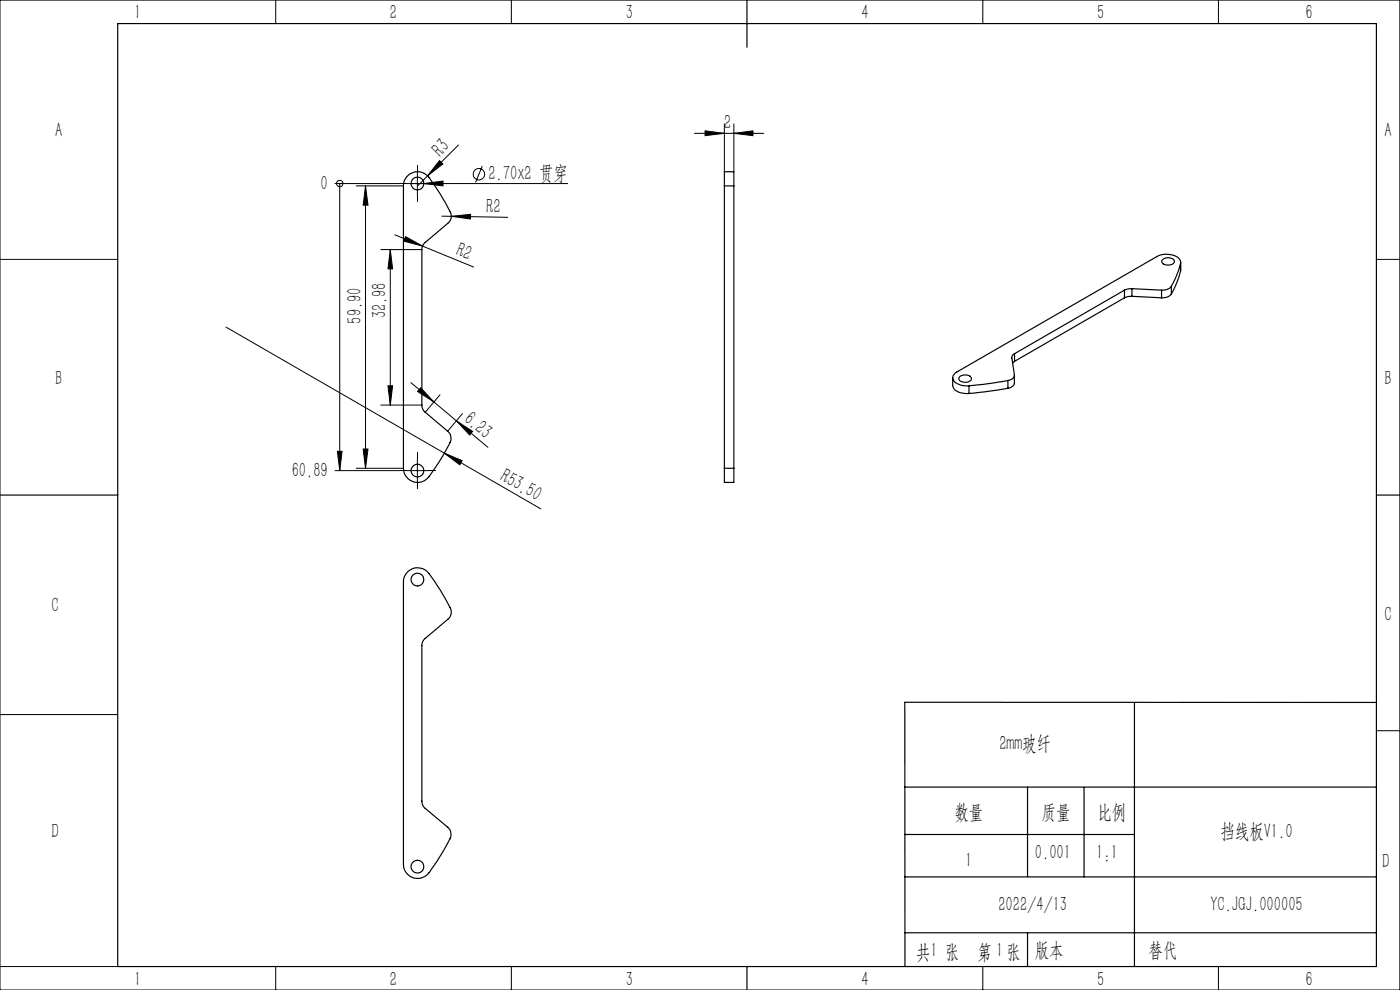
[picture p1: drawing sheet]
<svg xmlns="http://www.w3.org/2000/svg" width="297mm" height="210mm" viewBox="0 0 297 210" stroke-linecap="round" stroke-linejoin="round" font-family="sans-serif">
<g fill="none" stroke="#000" stroke-width=".21">
<path d="M0 0h297v210h-297zM58.5 0v5M108.5 0v5M208.5 0v5M258.5 0v5M71 38.9h13.7M72.1 38.9h.1M72.1 38.9v60.9M75.6 39.4h10M77.5 39.4l.6 4.1h-1.1zM77.5 39.4v59.9M86 38.9h34.4"/>
<path d="M88.5 36.4v5M89.9 38.9l4.1-.5v1zM93.2 34.1l.7 .7-3.2 2.5zM97.3 30.8l-8.7 8.6M102.3 35.2l-1.4 3.5M147.3 28.3h14.7M149.6 27.8l4.1 .5-4.1 .5zM153.7 26.3v10.1M155.7 28.3l4-.5v1zM155.7 26.3v10.1M0 55h25M80.8 52.9h8.7"/>
<path d="M82.8 52.9l.5 4.1h-1zM82.8 52.9v33M83.7 49.8l16.8 6.8M86 50.2l3.6 2-3.9-1.1zM93.7 45.9l14 .2M95.7 45.9l4.1-.4v1zM292 55h5M47.9 69.4l66.8 38.5M71 99.8h13.7M71.6 95.7h1l-.5 4.1zM75.6 99.3h10M77 95.2h1.1l-.6 4.1z"/>
<path d="M80.8 85.9h8.7M82.3 81.8h1l-.5 4.1zM86 99.8h5.1M87.2 81.2l4.8 4.1M88.5 97.3v5M89.3 82.3l2.7 3-3.4-2.3zM92 85.3l4.8 4M93.3 83.7l-3.1 3.7M94.3 96.1l3.7 1.6-.5 .9zM96.8 89.3l3.5 2.2-.7 .8zM96.8 89.3l6.7 5.6M98.1 87.7l-3.1 3.8"/>
<path d="M0 151.6h25M292 155h5M0 205h25M58.5 205v5M108.5 205v5M208.5 205v5M258.5 205v5"/>
<circle cx="72.1" cy="38.9" r=".68"/>
<circle cx="101.6" cy="36.9" r="1.2"/>
</g>
<path d="M86.1 38.9h-1.4M88.6 36.4v-1.3M91.1 38.9h1.3M88.6 41.4v1.4M86.1 99.8h-1.4M88.6 97.3v-1.3M91.1 99.8h1.3M88.6 102.3v1.4" fill="none" stroke="#000" stroke-width=".21" stroke-dasharray="30.5 1.3 1.3 1.3"/>
<g fill="none" stroke="#000" stroke-width=".25">
<path d="M25 5h267v200h-267zM158.5 0v10M86.3 37.5a3.1 3.1 0 0 1 5.3 1l.7 .9a30.9 30.9 0 0 1 3.4 6.2v.6l-.5 .9-5 4.3a1.87 1.87 0 0 0-.7 1.5v33a1.87 1.87 0 0 0 .7 1.5l4.8 4.1a2 2 0 0 1 .5 2.4 39.3 39.3 0 0 1-5.1 7.8 3 3 0 0 1-3.1 .3 3 3 0 0 1-1.7-2.7v-59.9l.1-.8zM153.7 39.4v-3h2v3M153.7 39.4h2M153.7 39.4v59.9M155.7 39.4v59.9M246.6 55.1a1.7 1.7 0 0 1 2.6 .3 1.56 1.56 0 0 1-2.7 0zM250.4 55.9a1.89 1.89 0 0 0-2-1.9 4.3 4.3 0 0 0-3 .5l-42.4 24.4a1.31 1.31 0 0 0-.9 1.4 1.31 1.31 0 0 0 1.1 1.1l1.1 .4h1.3M250.4 55.9a21 21 0 0 1-1.9 4.8M250.4 57.6a21 21 0 0 1-1.9 4.8M250.4 55.9v1.7"/>
<path d="M250.5 55.7l-.1 1.9M203.6 79.9a1.64 1.64 0 0 1 2.5 .4 1.57 1.57 0 0 1-2.7 .1zM215.2 79.6v1.7a1.37 1.37 0 0 1-1.4 1.1M215.2 75a.93 .93 0 0 0-.5 .9l.5 3.6a1.33 1.33 0 0 1-1.4 1.2M215.2 76.7l-.4 .3M215.2 75v1.7M238.5 61.6l-23.3 13.4M238.5 61.6v1.6M238.5 63.2l-23.3 13.5M240.1 61.2l-1.6 .4M240.1 62.9l-1.6 .3M240.1 61.2l6.3 .4"/>
<path d="M240.1 61.2v1.7M240.1 62.9l6.3 .3M246.4 61.6v1.6M248.5 60.7a2.46 2.46 0 0 1-2.1 .9M248.5 62.4a2.22 2.22 0 0 1-2.1 .8M248.5 60.7v1.7M153.7 99.3v3h2v-3M153.7 99.3h2M202.1 80.1v1.7a2.67 2.67 0 0 0 3 1.7h.5M205.6 81.8v1.7M213.8 80.7l-5.1 .8-3.1 .3M213.8 82.4l-8.2 1.1"/>
<path d="M213.8 80.7v1.7M0 105h25M292 105h5M86.6 121.2a3.2 3.2 0 0 1 5 1.3l.7 .9a33.7 33.7 0 0 1 3.4 6.2v.6l-.5 1-5 4.2a1.87 1.87 0 0 0-.7 1.5v33a2.01 2.01 0 0 0 .7 1.6l4.8 4a2.06 2.06 0 0 1 .5 2.4l-.5 .9a37.1 37.1 0 0 1-4.6 6.9 3 3 0 0 1-3.1 .3 3 3 0 0 1-1.7-2.7v-59.9l.2-1.2zM240.7 149v56M292 149h-100.1l.1 56M191.9 167h100.1M192 177h.1M192 177h48.7M218 167v18.9M230 167v19M192 197.9h100"/>
<path d="M192 186h100M218 197.9v7.1M158.5 205v5"/>
<circle cx="88.6" cy="38.9" r="1.36"/>
<circle cx="88.6" cy="99.8" r="1.35"/>
<circle cx="88.6" cy="122.9" r="1.35"/>
<circle cx="88.6" cy="183.8" r="1.36"/>
</g>
<g fill="#000">
<path d="M89.9 38.9l4.1-.5v1zM93.2 34.1l.7 .7-3.2 2.5zM86 50.2l3.6 2-3.9-1.1zM95.7 45.9l4.1-.4v1zM71.6 95.7h1l-.5 4.1zM94.3 96.1l3.7 1.6-.5 .9z"/>
<path d="M77.5 39.4l.6 4.1h-1.1zM77 95.2h1.1l-.6 4.1z"/>
<path d="M155.7 28.3l4-.5v1zM149.6 27.8l4.1 .5-4.1 .5z"/>
<path d="M82.3 81.8h1l-.5 4.1zM82.8 52.9l.5 4.1h-1z"/>
<path d="M96.8 89.3l3.5 2.2-.7 .8zM89.3 82.3l2.7 3-3.4-2.3z"/>
</g>
<g font-size="4.4">
<text x="28.5" y="4.1">1</text>
<text x="82.7" y="4.1">2</text>
<text x="132.7" y="4.1">3</text>
<text x="182.7" y="4.1">4</text>
<text x="232.7" y="4.1">5</text>
<text x="277" y="4.1">6</text>
<text x="11.7" y="29.1">A</text>
<text x="153.6" y="27.4">2</text>
<text x="293.7" y="29.1">A</text>
<text x="93.4" y="33.4" transform="rotate(-45 93.4 33.4)">R3</text>
<text x="68" y="40.2">0</text>
<text x="103.6" y="38.2">2.70x2 贯穿</text>
<text x="103.1" y="45.2" transform="rotate(1 103.1 45.2)">R2</text>
<text x="96.5" y="54.1" transform="rotate(22 96.5 54.1)">R2</text>
<text x="76.7" y="68.7" transform="rotate(-90 76.7 68.7)">59.90</text>
<text x="81.9" y="67.5" transform="rotate(-90 81.9 67.5)">32.98</text>
<text x="11.7" y="81.6">B</text>
<text x="293.7" y="81.6">B</text>
<text x="98.2" y="89.3" transform="rotate(40 98.2 89.3)">6.23</text>
<text x="61.9" y="101.1">60.89</text>
<text x="105.9" y="101.8" transform="rotate(30 105.9 101.8)">R53.50</text>
<text x="10.9" y="129.9">C</text>
<text x="293.7" y="131.6">C</text>
<text x="212" y="159.1">2mm玻纤</text>
<text x="202.5" y="173.8">数量</text>
<text x="221" y="173.8">质量</text>
<text x="232.8" y="173.8">比例</text>
<text x="10.9" y="177.7">D</text>
<text x="259" y="177.8">挡线板V1.0</text>
<text x="204.8" y="184">1</text>
<text x="219.5" y="182.1">0.001</text>
<text x="232.6" y="182.1">1:1</text>
<text x="293.2" y="184.1">D</text>
<text x="211.8" y="193.1">2022/4/13</text>
<text x="256.8" y="193.1">YC.JGJ.000005</text>
<text x="194.4" y="203.4">共 张</text>
<text x="197.4" y="203.1">1</text>
<text x="207.4" y="203.4">第 张</text>
<text x="211.3" y="203.1">1</text>
<text x="219.5" y="203.1">版本</text>
<text x="243.6" y="203.1">替代</text>
<text x="28.5" y="209.1">1</text>
<text x="82.7" y="209.1">2</text>
<text x="132.7" y="209.1">3</text>
<text x="182.7" y="209.1">4</text>
<text x="232.7" y="209.1">5</text>
<text x="277" y="209.1">6</text>
</g>
</svg>
